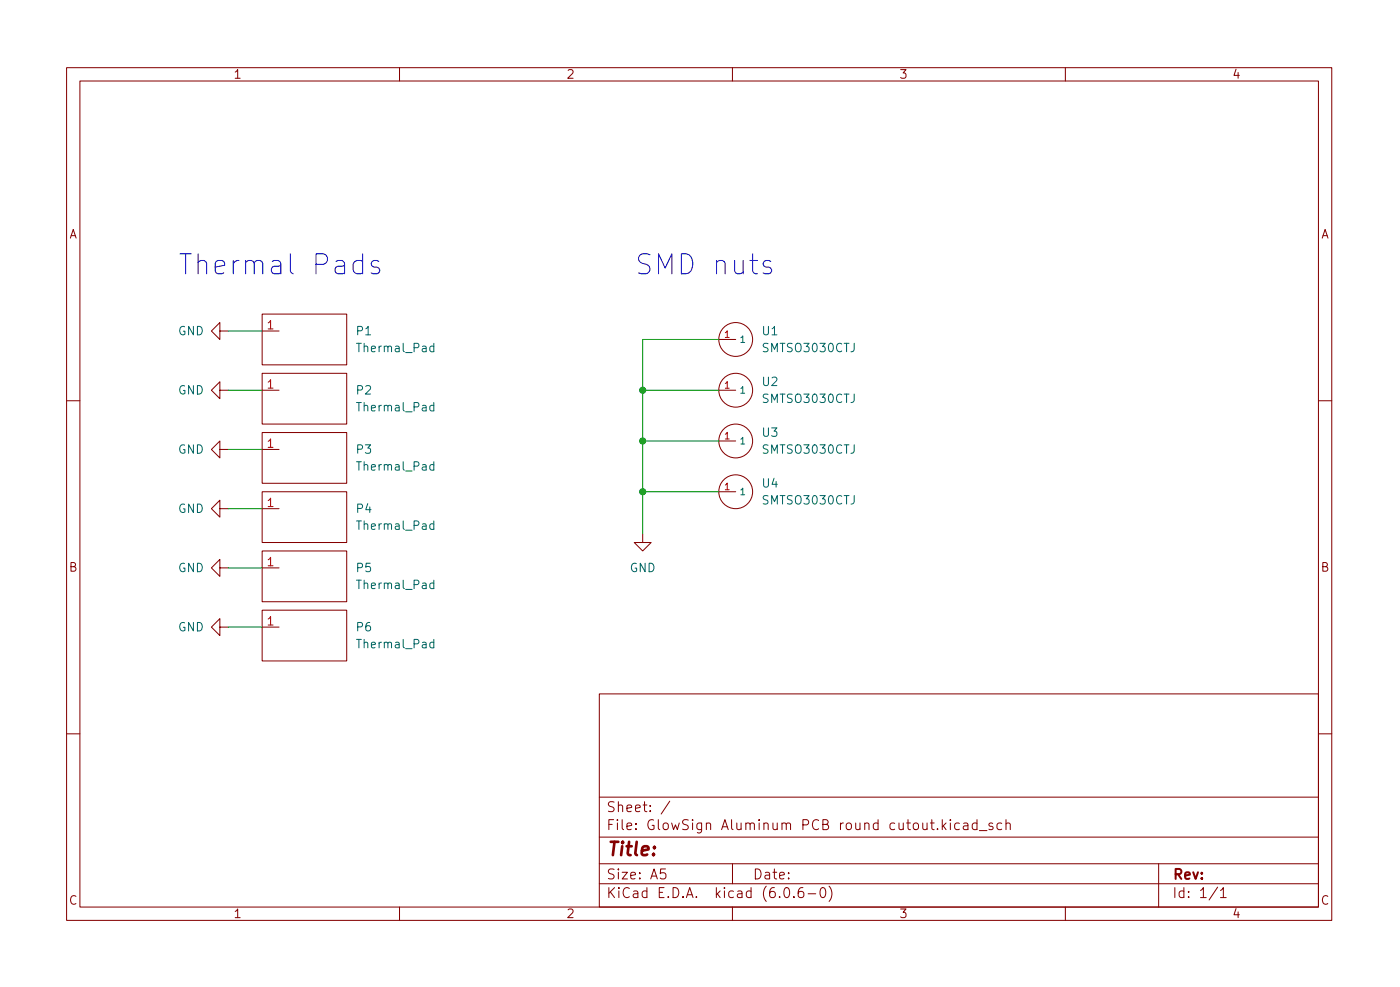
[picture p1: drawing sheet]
<svg xmlns="http://www.w3.org/2000/svg" width="210mm" height="148mm" viewBox="0 0 210 148" stroke-linecap="round" stroke-linejoin="round" font-family="sans-serif">
<g fill="none" stroke="#840000" stroke-width=".15">
<path d="M10 10.2h190v128h-190zM12 12.2h186v124h-186zM60 10.2v2M110 10.2v2M160 10.2v2M33 58.6v-1.3l-1.3 1.3 1.3 1.3v-1.3h1.3M33 49.7v-1.3l-1.3 1.3 1.3 1.3v-1.3h1.3M39.4 56h12.7v7.7h-12.7zM39.4 47.2h12.7v7.6h-12.7zM39.4 58.6h2.5M39.4 49.7h2.5M107.9 58.6h2.6"/>
<path d="M107.9 51h2.6M10 60.2h2M33 76.4v-1.3l-1.3 1.3 1.3 1.2v-1.2h1.3M33 67.5v-1.3l-1.3 1.3 1.3 1.2v-1.2h1.3M39.4 64.9h12.7v7.7h-12.7zM39.4 73.8h12.7v7.6h-12.7zM39.4 67.5h2.5M39.4 76.4h2.5M107.9 73.8h2.6M107.9 66.2h2.6M198 60.2h2M33 85.3v-1.3l-1.3 1.3 1.3 1.2v-1.2h1.3"/>
<path d="M33 94.1v-1.2l-1.3 1.2 1.3 1.3v-1.3h1.3M39.4 91.6h12.7v7.6h-12.7zM39.4 82.7h12.7v7.6h-12.7zM39.4 94.1h2.5M39.4 85.3h2.5M96.5 80.2v1.2h1.3l-1.3 1.3-1.3-1.3h1.3M10 110.2h2M90 104.2h108v32h-108zM90 119.7h108M198 110.2h2M60 136.2v2M90 132.7h108"/>
<path d="M90 129.7h108M90 125.7h108M99.9 130.4h-.7v.8l.2-.2 .5 .1 .1 .2-.1 .5-.2 .1h-.3l-.2-.1M100.6 120.3l-1.3 1.9M110 136.2v2M110 129.7v3M117.9 133.3l.3-.1a.94 .94 0 0 1 0 1.5h-.1a1 1 0 0 1-.2-1.4zM119.2 134.6v.1M120.6 133.2a.59 .59 0 0 0-.7 .7v.6l.1 .2h.4l.3-.1v-.5l-.1-.2-.4-.1-.3 .3M121.4 134.2h1.1M123.4 133.3l.3-.1a.94 .94 0 0 1 0 1.5h-.2a1 1 0 0 1-.1-1.4zM124.5 133a1.72 1.72 0 0 1 0 2.3"/>
<path d="M141.7 124l.4 .5M142.1 123.5l-.6 .6M142.7 123v.2M142.7 123.5v1M144.1 123.6l-.4-.1-.3 .3v.5l.1 .2h.6M144.7 123.6h.6l.1 .9M145.4 123.9l-.5 .1a.29 .29 0 0 0-.3 .3 .29 .29 0 0 0 .3 .2h.5M146.7 123.6l-.4-.1-.3 .3v.5l.2 .2h.5M146.7 123v1.5M147.1 124.7h1.1M149.1 123.6l-.4-.1-.2 .3 .1 .2 .5 .1v.4h-.6M150.4 123.6l-.4-.1-.3 .3v.5l.2 .2h.5"/>
<path d="M151.1 123.7a.37 .37 0 0 1 .6 .1v.7M151.1 123v1.5M160 136.2v2M174 129.7v6.5M182.9 133.2l-1.3 1.9M183.3 133.7l.4-.5v1.5M183.3 134.7h.9"/>
<circle cx="110.5" cy="51" r="2.54"/>
<circle cx="110.5" cy="58.6" r="2.54"/>
<circle cx="110.5" cy="66.2" r="2.54"/>
<circle cx="110.5" cy="73.8" r="2.54"/>
</g>
<path d="M65.2 52h-.4l-.3 .2v.4l.2 .1h.5M65.2 51.5v1.3M65.2 69.8l-.4-.1-.3 .3v.3l.2 .2h.5M65.2 78.7l-.4-.1-.3 .3v.3l.2 .2h.5M65.2 60.9l-.4-.1-.3 .3v.4l.2 .1h.5M65.2 60.4v1.3M65.2 69.3v1.3M65.2 78.2v1.3M65.2 96.5l-.4-.1-.3 .3v.3l.2 .2h.5M65.2 87.6l-.4-.1-.3 .3v.3l.2 .2h.5M65.2 87.1v1.3M65.2 96v1.3" fill="none" stroke="#006464" stroke-width=".15"/>
<path d="M54.5 39.2l-.3-.1h-.6l-.4 .3-.2 .3v.8l.3 .5 .3 .1h.6l.3-.1M54.5 38.1v3M56.9 39.2l-.3-.1h-.4l-.3 .1-.2 .3 .2 .5 1 .2 .1 .3-.1 .5-.3 .1h-.6l-.3-.1M115.8 39.2l-.3-.1h-.5l-.2 .1-.2 .3 .2 .5 1 .2 .1 .3-.1 .5-.3 .1h-.6l-.3-.1" fill="none" stroke="#0000c2" stroke-width=".15"/>
<path d="M34.3 58.6h5.1M34.3 49.7h5.1M96.5 58.6h11.4M107.9 51h-11.4v29.2M34.3 76.4h5.1M34.3 67.5h5.1M96.5 66.2h11.4M96.5 73.8h11.4M34.3 85.3h5.1M34.3 94.1h5.1" fill="none" stroke="#009600" stroke-width=".15"/>
<g fill="#009600" stroke="#009600" stroke-width=".15">
<circle cx="96.5" cy="73.8" r=".46"/>
<circle cx="96.5" cy="66.2" r=".46"/>
<circle cx="96.5" cy="58.6" r=".46"/>
</g>
<g font-size="4.2" fill="#0000c2">
<text x="26.7" y="41.2">Thermal Pads</text>
<text x="95.2" y="41.2">SMD nuts</text>
</g>
<text font-size="2.8" fill="#840000" x="91" y="128.5">Title:</text>
<g font-size="2.1" fill="#840000">
<text x="91" y="124.6">File: GlowSign Aluminum PCB round cutout.kicad_sch</text>
<text x="91" y="121.9">Sheet: /</text>
<text x="91" y="134.8">KiCad E.D.A. kicad (6.0.6-0)</text>
<text x="91" y="132">Size: A5</text>
<text x="113" y="132">Date:</text>
<text x="176" y="132">Rev:</text>
<text x="176" y="134.8">Id: 1/1</text>
</g>
<g font-size="1.8" fill="#840000">
<text x="35" y="11.8">1</text>
<text x="85" y="11.8">2</text>
<text x="135" y="11.8">3</text>
<text x="185" y="11.8">4</text>
<text x="10.3" y="35.8">A</text>
<text x="198.4" y="35.8">A</text>
<text x="10.3" y="85.8">B</text>
<text x="198.4" y="85.8">B</text>
<text x="10.3" y="135.8">C</text>
<text x="35" y="137.8">1</text>
<text x="85" y="137.8">2</text>
<text x="135" y="137.8">3</text>
<text x="185" y="137.8">4</text>
<text x="198.4" y="135.8">C</text>
</g>
<g font-size="1.8" fill="#006464">
<text x="26.7" y="50.3">GND</text>
<text x="53.6" y="50.3">P1</text>
<text x="53.9" y="52.9">Thermal_Pad</text>
<text x="114.5" y="50.3">U1</text>
<text x="114.7" y="52.9">SMTSO3030CTJ</text>
<text x="26.7" y="59.2">GND</text>
<text x="53.6" y="59.2">P2</text>
<text x="114.5" y="57.9">U2</text>
<text x="53.9" y="61.8">Thermal_Pad</text>
<text x="114.5" y="65.6">U3</text>
<text x="114.7" y="60.5">SMTSO3030CTJ</text>
<text x="26.7" y="68.1">GND</text>
<text x="53.6" y="68.1">P3</text>
<text x="53.9" y="70.6">Thermal_Pad</text>
<text x="114.7" y="68.1">SMTSO3030CTJ</text>
<text x="26.7" y="77">GND</text>
<text x="53.6" y="77">P4</text>
<text x="114.5" y="73.2">U4</text>
<text x="114.7" y="75.7">SMTSO3030CTJ</text>
<text x="53.9" y="79.5">Thermal_Pad</text>
<text x="26.7" y="85.9">GND</text>
<text x="53.6" y="85.9">P5</text>
<text x="53.9" y="88.4">Thermal_Pad</text>
<text x="94.6" y="85.9">GND</text>
<text x="26.7" y="94.8">GND</text>
<text x="53.6" y="94.8">P6</text>
<text x="53.9" y="97.3">Thermal_Pad</text>
</g>
<g font-size="1.8" fill="#a90000">
<text x="40.1" y="49.4">1</text>
<text x="40.1" y="58.3">1</text>
<text x="40.1" y="67.2">1</text>
<text x="40.1" y="76.1">1</text>
<text x="40.1" y="85">1</text>
<text x="40.1" y="93.9">1</text>
</g>
<g font-size="1.4" fill="#a90000">
<text x="108.8" y="50.7">1</text>
<text x="108.8" y="58.3">1</text>
<text x="108.8" y="65.9">1</text>
<text x="108.8" y="73.6">1</text>
</g>
<g font-size="1.4" fill="#006464">
<text x="111" y="51.5">1</text>
<text x="111" y="59.1">1</text>
<text x="111" y="66.7">1</text>
<text x="111" y="74.3">1</text>
</g>
</svg>
